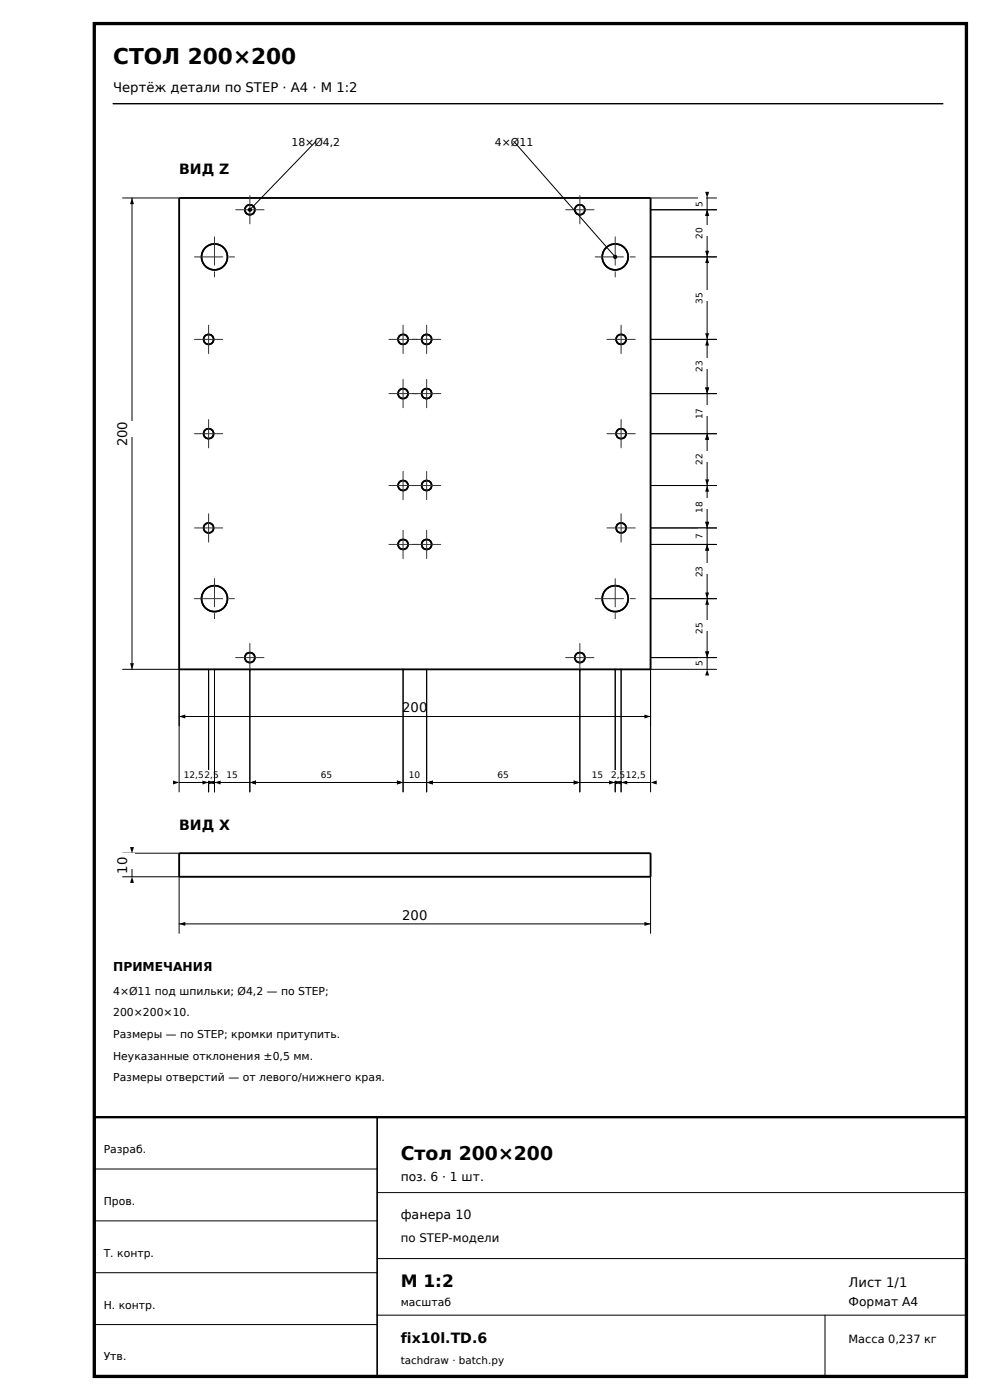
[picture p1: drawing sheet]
<svg xmlns="http://www.w3.org/2000/svg" width="210mm" height="297mm" viewBox="0 0 210 297" stroke-linecap="round" stroke-linejoin="round" font-family="sans-serif">
<path d="M20 5h185v287h-185z" fill="none" stroke="#000" stroke-width=".7" stroke-linecap="butt"/>
<path d="M24 22h176" fill="none" stroke="#000" stroke-width=".3"/>
<path d="M20 237h185v55h-185z" fill="none" stroke="#000" stroke-width=".5"/>
<g fill="none" stroke="#000" stroke-width=".35">
<path d="M80 237v55"/>
<circle cx="45.5" cy="54.5" r="2.75"/>
<circle cx="53" cy="44.5" r="1.06"/>
<circle cx="123" cy="44.5" r="1.06"/>
<circle cx="130.5" cy="54.5" r="2.75"/>
<circle cx="44.2" cy="72" r="1.06"/>
<circle cx="85.5" cy="72" r="1.06"/>
<circle cx="90.5" cy="72" r="1.06"/>
<circle cx="131.7" cy="72" r="1.06"/>
<circle cx="44.2" cy="92" r="1.06"/>
<circle cx="85.5" cy="83.5" r="1.06"/>
<circle cx="90.5" cy="83.5" r="1.06"/>
<circle cx="131.7" cy="92" r="1.06"/>
<circle cx="44.2" cy="112" r="1.06"/>
<circle cx="85.5" cy="103" r="1.06"/>
<circle cx="85.5" cy="115.5" r="1.06"/>
<circle cx="90.5" cy="103" r="1.06"/>
<circle cx="90.5" cy="115.5" r="1.06"/>
<circle cx="131.7" cy="112" r="1.06"/>
<circle cx="45.5" cy="127" r="2.75"/>
<circle cx="53" cy="139.5" r="1.06"/>
<circle cx="123" cy="139.5" r="1.06"/>
<circle cx="130.5" cy="127" r="2.75"/>
</g>
<path d="M38 142v12M38 152h100M138 142v12M20 248h60M20 259h60M80 253h125M20 270h60M80 267h125M80 279h125M175 279v13M20 281h60" fill="none" stroke="#000" stroke-width=".21"/>
<path d="M38 42h100v100h-100zM38 181h100v5h-100z" fill="none" stroke="#000" stroke-width=".4"/>
<path d="M38 152l1.3-.4v.8zM136.7 151.6l1.3 .4-1.3 .4z" fill="#000"/>
<path d="M85.5 148.5h5v3.4h-5z" fill="#fff"/>
<path d="M26 42h12M28 42v100M26 142h12" fill="none" stroke="#000" stroke-width=".21"/>
<path d="M28 42l.4 1.3h-.8zM27.6 140.7h.8l-.4 1.3z" fill="#000"/>
<path d="M24.5 89.4h5v3.4h-5z" fill="#fff"/>
<path d="M38 186v12M38 196h100M138 186v12" fill="none" stroke="#000" stroke-width=".21"/>
<path d="M38 196l1.3-.4v.8zM136.7 195.6l1.3 .4-1.3 .4z" fill="#000"/>
<path d="M85.5 192.5h5v3.4h-5z" fill="#fff"/>
<path d="M26 181h12M26 186h12M28 181v5" fill="none" stroke="#000" stroke-width=".21"/>
<path d="M27.6 179.7h.8l-.4 1.3zM28 186l.4 1.3h-.8z" fill="#000"/>
<path d="M25.3 180.9h3.4v3.4h-3.4z" fill="#fff"/>
<g fill="none" stroke="#000" stroke-width=".35">
<circle cx="45.5" cy="54.5" r="2.75"/>
<circle cx="53" cy="44.5" r="1.06"/>
<circle cx="123" cy="44.5" r="1.06"/>
<circle cx="130.5" cy="54.5" r="2.75"/>
<circle cx="44.2" cy="72" r="1.06"/>
<circle cx="85.5" cy="72" r="1.06"/>
<circle cx="90.5" cy="72" r="1.06"/>
<circle cx="131.7" cy="72" r="1.06"/>
<circle cx="44.2" cy="92" r="1.06"/>
<circle cx="85.5" cy="83.5" r="1.06"/>
<circle cx="90.5" cy="83.5" r="1.06"/>
<circle cx="131.7" cy="92" r="1.06"/>
<circle cx="44.2" cy="112" r="1.06"/>
<circle cx="85.5" cy="103" r="1.06"/>
<circle cx="85.5" cy="115.5" r="1.06"/>
<circle cx="90.5" cy="103" r="1.06"/>
<circle cx="90.5" cy="115.5" r="1.06"/>
<circle cx="131.7" cy="112" r="1.06"/>
<circle cx="45.5" cy="127" r="2.75"/>
<circle cx="53" cy="139.5" r="1.06"/>
<circle cx="123" cy="139.5" r="1.06"/>
<circle cx="130.5" cy="127" r="2.75"/>
</g>
<g fill="none" stroke="#333" stroke-width=".21" stroke-dasharray="6 1.4 1.2 1.4">
<path d="M41.3 54.5h8.4M45.5 50.3v8.4M50 44.5h6M53 41.5v6M120 44.5h6M123 41.5v6M126.3 54.5h8.5M130.5 50.3v8.4M41.3 72h6M44.3 69v6M82.5 72h6M85.5 69v6"/>
<path d="M87.5 72h6M90.5 69v6M128.8 72h6M131.8 69v6M41.3 92h6M44.3 89v6M82.5 83.5h6M85.5 80.5v6M87.5 83.5h6M90.5 80.5v6M128.8 92h6M131.8 89v6"/>
<path d="M41.3 112h6M44.3 109v6M82.5 115.5h6M82.5 103h6M85.5 112.5v6M85.5 100v6M87.5 115.5h6M87.5 103h6M90.5 112.5v6M90.5 100v6M128.8 112h6M131.8 109v6"/>
<path d="M41.3 127h8.4M45.5 122.8v8.4M50 139.5h6M53 136.5v6M120 139.5h6M123 136.5v6M126.3 127h8.5M130.5 122.8v8.4"/>
</g>
<path d="M38 142v26M44.3 142v26M38 166h6.3" fill="none" stroke="#000" stroke-width=".21"/>
<path d="M36.7 165.6l1.3 .4-1.3 .4zM44.3 166l1.2-.4v.8z" fill="#000"/>
<path d="M38.8 163.3h4.6v2.3h-4.6z" fill="#fff"/>
<path d="M44.3 142v26M45.5 142v26M44.3 166h1.2" fill="none" stroke="#000" stroke-width=".21"/>
<path d="M42.9 165.6l1.4 .4-1.4 .4zM45.5 166l1.3-.4v.8z" fill="#000"/>
<path d="M43.2 163.3h3.4v2.3h-3.4z" fill="#fff"/>
<path d="M45.5 142v26M53 142v26M45.5 166h7.5" fill="none" stroke="#000" stroke-width=".21"/>
<path d="M44.2 165.6l1.3 .4-1.3 .4zM53 166l1.3-.4v.8z" fill="#000"/>
<path d="M48.1 163.3h2.3v2.3h-2.3z" fill="#fff"/>
<path d="M53 142v26M85.5 142v26M53 166h32.5" fill="none" stroke="#000" stroke-width=".21"/>
<path d="M53 166l1.3-.4v.8zM84.2 165.6l1.3 .4-1.3 .4z" fill="#000"/>
<path d="M68.1 163.3h2.3v2.3h-2.3z" fill="#fff"/>
<path d="M85.5 142v26M90.5 142v26M85.5 166h5" fill="none" stroke="#000" stroke-width=".21"/>
<path d="M84.2 165.6l1.3 .4-1.3 .4zM90.5 166l1.3-.4v.8z" fill="#000"/>
<path d="M86.9 163.3h2.2v2.3h-2.2z" fill="#fff"/>
<path d="M90.5 142v26M123 142v26M90.5 166h32.5" fill="none" stroke="#000" stroke-width=".21"/>
<path d="M90.5 166l1.3-.4v.8zM121.7 165.6l1.3 .4-1.3 .4z" fill="#000"/>
<path d="M105.6 163.3h2.3v2.3h-2.3z" fill="#fff"/>
<path d="M123 142v26M130.5 142v26M123 166h7.5" fill="none" stroke="#000" stroke-width=".21"/>
<path d="M121.7 165.6l1.3 .4-1.3 .4zM130.5 166l1.3-.4v.8z" fill="#000"/>
<path d="M125.6 163.3h2.3v2.3h-2.3z" fill="#fff"/>
<path d="M130.5 142v26M131.8 142v26M130.5 166h1.3" fill="none" stroke="#000" stroke-width=".21"/>
<path d="M129.2 165.6l1.3 .4-1.3 .4zM131.8 166l1.2-.4v.8z" fill="#000"/>
<path d="M129.4 163.3h3.4v2.3h-3.4z" fill="#fff"/>
<path d="M131.8 142v26M138 142v26M131.8 166h6.2" fill="none" stroke="#000" stroke-width=".21"/>
<path d="M130.5 165.6l1.3 .4-1.3 .4zM138 166l1.3-.4v.8z" fill="#000"/>
<path d="M132.6 163.3h4.5v2.3h-4.5z" fill="#fff"/>
<path d="M138 139.5h14M150 139.5v2.5M138 142h14" fill="none" stroke="#000" stroke-width=".21"/>
<path d="M149.6 138.2h.8l-.4 1.3zM150 142l.4 1.3h-.8z" fill="#000"/>
<path d="M148.2 139h1.6v2.3h-1.6z" fill="#fff"/>
<path d="M138 139.5h14M138 127h14M150 127v12.5" fill="none" stroke="#000" stroke-width=".21"/>
<path d="M149.6 138.2h.8l-.4 1.3zM150 127l.4 1.3h-.8z" fill="#000"/>
<path d="M147.9 131.5h2.2v2.3h-2.2z" fill="#fff"/>
<path d="M138 115.5h14M150 115.5v11.5M138 127h14" fill="none" stroke="#000" stroke-width=".21"/>
<path d="M150 115.5l.4 1.3h-.8zM149.6 125.7h.8l-.4 1.3z" fill="#000"/>
<path d="M147.9 119.5h2.2v2.3h-2.2z" fill="#fff"/>
<path d="M138 115.5h14M138 112h14M150 112v3.5" fill="none" stroke="#000" stroke-width=".21"/>
<path d="M150 115.5l.4 1.3h-.8zM149.6 110.7h.8l-.4 1.3z" fill="#000"/>
<path d="M148.2 112h1.6v2.3h-1.6z" fill="#fff"/>
<path d="M138 112h14M138 103h14M150 103v9" fill="none" stroke="#000" stroke-width=".21"/>
<path d="M149.6 110.7h.8l-.4 1.3zM150 103l.4 1.3h-.8z" fill="#000"/>
<path d="M147.9 105.8h2.2v2.2h-2.2z" fill="#fff"/>
<path d="M138 92h14M150 92v11M138 103h14" fill="none" stroke="#000" stroke-width=".21"/>
<path d="M150 92l.4 1.3h-.8zM149.6 101.7h.8l-.4 1.3z" fill="#000"/>
<path d="M147.9 95.8h2.2v2.2h-2.2z" fill="#fff"/>
<path d="M138 92h14M138 83.5h14M150 83.5v8.5" fill="none" stroke="#000" stroke-width=".21"/>
<path d="M150 92l.4 1.3h-.8zM149.6 82.2h.8l-.4 1.3z" fill="#000"/>
<path d="M147.9 86h2.2v2.3h-2.2z" fill="#fff"/>
<path d="M138 72h14M150 72v11.5M138 83.5h14" fill="none" stroke="#000" stroke-width=".21"/>
<path d="M150 72l.4 1.3h-.8zM149.6 82.2h.8l-.4 1.3z" fill="#000"/>
<path d="M147.9 76h2.2v2.3h-2.2z" fill="#fff"/>
<path d="M138 54.5h14M150 54.5v17.5M138 72h14" fill="none" stroke="#000" stroke-width=".21"/>
<path d="M150 54.5l.4 1.3h-.8zM149.6 70.7h.8l-.4 1.3z" fill="#000"/>
<path d="M147.9 61.5h2.2v2.3h-2.2z" fill="#fff"/>
<path d="M138 54.5h14M138 44.5h14M150 44.5v10" fill="none" stroke="#000" stroke-width=".21"/>
<path d="M149.6 53.2h.8l-.4 1.3zM150 44.5l.4 1.3h-.8z" fill="#000"/>
<path d="M147.9 47.8h2.2v2.2h-2.2z" fill="#fff"/>
<path d="M138 44.5h14M138 42h14M150 42v2.5" fill="none" stroke="#000" stroke-width=".21"/>
<path d="M150 44.5l.4 1.3h-.8zM149.6 40.7h.8l-.4 1.3z" fill="#000"/>
<path d="M148.2 41.5h1.6v2.3h-1.6z" fill="#fff"/>
<path d="M67 30l-14 14.5zM109 30l21.5 24.5z" fill="#000" stroke="#000" stroke-width=".21"/>
<g fill="#000">
<circle cx="53" cy="44.5" r=".45"/>
<circle cx="130.5" cy="54.5" r=".45"/>
</g>
<text font-size="4.6" x="24" y="13.5">СТОЛ 200×200</text>
<text font-size="4" x="85" y="246">Стол 200×200</text>
<text font-size="3.6" x="85" y="273">М 1:2</text>
<g font-size="3">
<text x="38" y="37">ВИД Z</text>
<text x="38" y="176">ВИД X</text>
<text x="85" y="285">fix10l.TD.6</text>
</g>
<g font-size="2.8">
<text x="24" y="19.5">Чертёж детали по STEP · A4 · М 1:2</text>
<text x="27" y="94.7" transform="rotate(-90 27 94.7)">200</text>
<text x="85.3" y="151.1">200</text>
<text x="27" y="185.3" transform="rotate(-90 27 185.3)">10</text>
<text x="85.3" y="195.1">200</text>
<text x="180" y="273">Лист 1/1</text>
</g>
<text font-size="2.7" x="85" y="258.5">фанера 10</text>
<g font-size="2.6">
<text x="24" y="206">ПРИМЕЧАНИЯ</text>
<text x="85" y="250.6">поз. 6 · 1 шт.</text>
<text x="180" y="277">Формат A4</text>
</g>
<text font-size="2.5" x="85" y="263.5">по STEP-модели</text>
<text font-size="2.4" x="180" y="285">Масса 0,237 кг</text>
<g font-size="2.3">
<text x="61.8" y="30.9">18×Ø4,2</text>
<text x="105" y="30.9">4×Ø11</text>
<text x="24" y="211">4×Ø11 под шпильки; Ø4,2 — по STEP;</text>
<text x="24" y="215.6">200×200×10.</text>
<text x="24" y="220.2">Размеры — по STEP; кромки притупить.</text>
<text x="24" y="224.8">Неуказанные отклонения ±0,5 мм.</text>
<text x="24" y="229.4">Размеры отверстий — от левого/нижнего края.</text>
<text x="22" y="244.6">Разраб.</text>
<text x="22" y="255.6">Пров.</text>
<text x="22" y="266.6">Т. контр.</text>
<text x="22" y="277.6">Н. контр.</text>
<text x="85" y="277">масштаб</text>
<text x="22" y="288.6">Утв.</text>
</g>
<text font-size="2.2" x="85" y="289.3">tachdraw · batch.py</text>
<g font-size="1.9">
<text x="149" y="43.8" transform="rotate(-90 149 43.8)">5</text>
<text x="149" y="50.7" transform="rotate(-90 149 50.7)">20</text>
<text x="149" y="64.4" transform="rotate(-90 149 64.4)">35</text>
<text x="149" y="79" transform="rotate(-90 149 79)">23</text>
<text x="149" y="89" transform="rotate(-90 149 89)">17</text>
<text x="149" y="98.7" transform="rotate(-90 149 98.7)">22</text>
<text x="149" y="108.7" transform="rotate(-90 149 108.7)">18</text>
<text x="149" y="114.4" transform="rotate(-90 149 114.4)">7</text>
<text x="149" y="122.5" transform="rotate(-90 149 122.5)">23</text>
<text x="149" y="134.4" transform="rotate(-90 149 134.4)">25</text>
<text x="149" y="141.3" transform="rotate(-90 149 141.3)">5</text>
<text x="39" y="165.1">12,5</text>
<text x="43.4" y="165.1">2,5</text>
<text x="48" y="165.1">15</text>
<text x="68.1" y="165.1">65</text>
<text x="86.8" y="165.1">10</text>
<text x="105.6" y="165.1">65</text>
<text x="125.5" y="165.1">15</text>
<text x="129.6" y="165.1">2,5</text>
<text x="132.7" y="165.1">12,5</text>
</g>
</svg>
